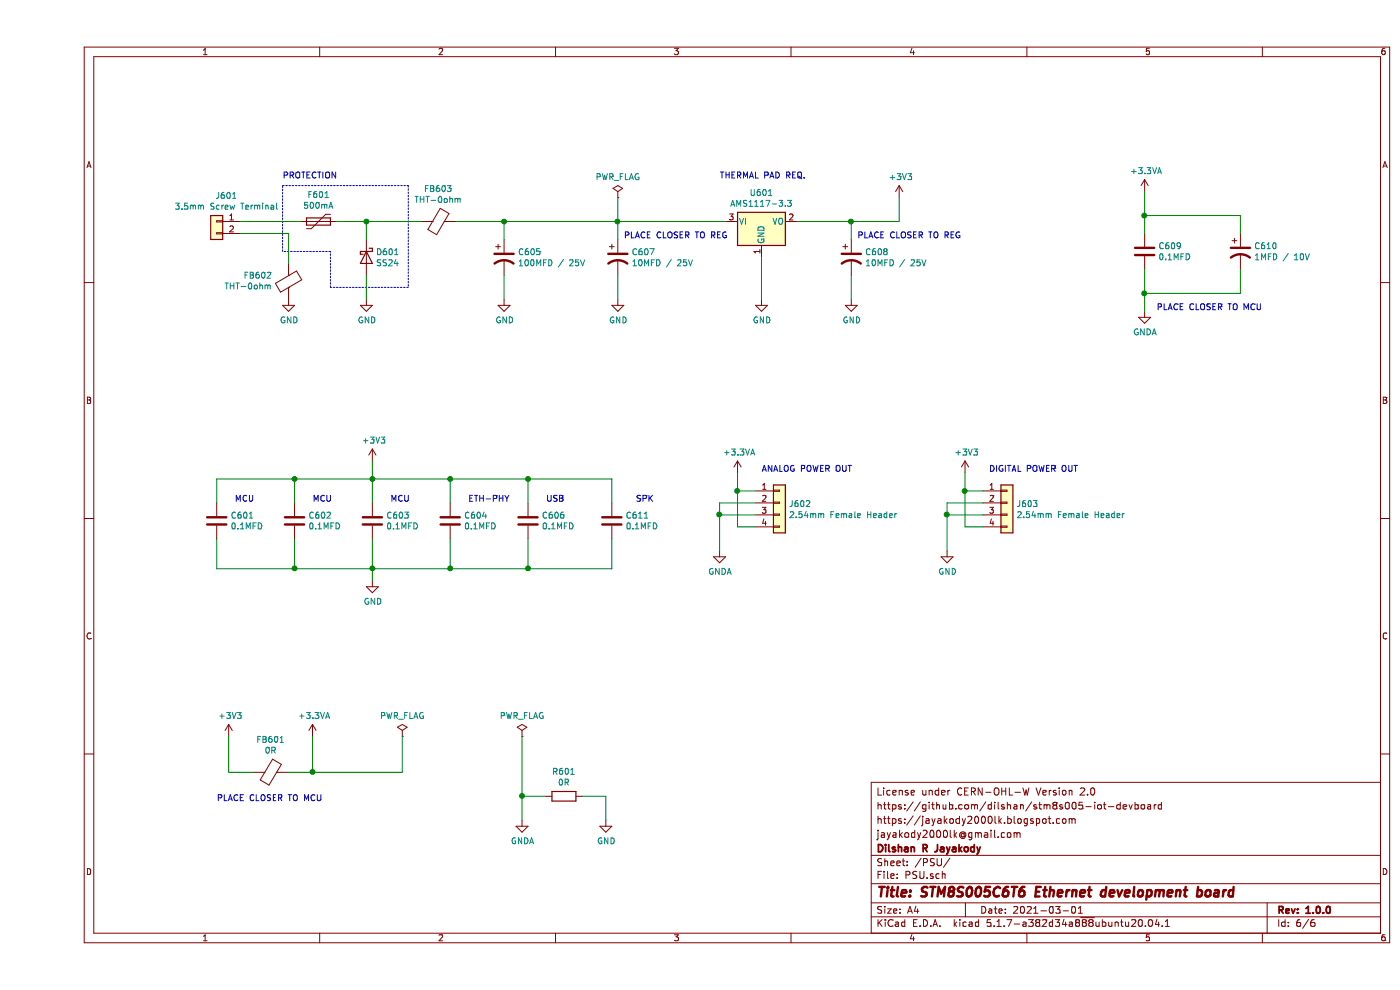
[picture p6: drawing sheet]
EESchema Schematic File Version 4
EELAYER 30 0
EELAYER END
$Descr A4 11693 8268
encoding utf-8
Sheet 6 6
Title "STM8S005C6T6 Ethernet development board"
Date "2021-03-01"
Rev "1.0.0"
Comp "Dilshan R Jayakody"
Comment1 "jayakody2000lk@gmail.com"
Comment2 "https://jayakody2000lk.blogspot.com"
Comment3 "https://github.com/dilshan/stm8s005-iot-devboard"
Comment4 "License under CERN-OHL-W Version 2.0"
$EndDescr
$Comp
L Connector_Generic:Conn_01x02 J?
U 1 1
P 1500 1850
AR Path="/602420FB" Ref="J?"  Part="1" 
AR Path="/60233DFB/602420FB" Ref="J601"  Part="1" 
F 0 "J601" H 1418 2067 50  0000 C CNN
F 1 "3.5mm Screw Terminal" H 1418 1976 50  0000 C CNN
F 2 "Connector_Phoenix_MC:PhoenixContact_MCV_1,5_2-G-3.5_1x02_P3.50mm_Vertical" H 1500 1850 50  0001 C CNN
F 3 "~" H 1500 1850 50  0001 C CNN
	1    1500 1850
	-1   0    0    -1  
$EndComp
$Comp
L Device:Polyfuse F?
U 1 1
P 2350 1850
AR Path="/60242101" Ref="F?"  Part="1" 
AR Path="/60233DFB/60242101" Ref="F601"  Part="1" 
F 0 "F601" V 2125 1850 50  0000 C CNN
F 1 "500mA" V 2216 1850 50  0000 C CNN
F 2 "Fuse:Fuse_2816_7142Metric_Pad3.20x4.45mm_HandSolder" H 2400 1650 50  0001 L CNN
F 3 "~" H 2350 1850 50  0001 C CNN
	1    2350 1850
	0    1    1    0   
$EndComp
$Comp
L Device:D_Schottky D?
U 1 1
P 2750 2150
AR Path="/60242107" Ref="D?"  Part="1" 
AR Path="/60233DFB/60242107" Ref="D601"  Part="1" 
F 0 "D601" V 2704 2230 50  0000 L CNN
F 1 "SS24" V 2795 2230 50  0000 L CNN
F 2 "Diode_SMD:D_SMB_Handsoldering" H 2750 2150 50  0001 C CNN
F 3 "~" H 2750 2150 50  0001 C CNN
	1    2750 2150
	0    1    1    0   
$EndComp
Wire Wire Line
	1700 1850 2200 1850
Wire Wire Line
	2500 1850 2750 1850
Wire Wire Line
	2750 1850 2750 2000
$Comp
L power:GND #PWR?
U 1 1
P 2750 2500
AR Path="/60242110" Ref="#PWR?"  Part="1" 
AR Path="/60233DFB/60242110" Ref="#PWR0606"  Part="1" 
F 0 "#PWR0606" H 2750 2250 50  0001 C CNN
F 1 "GND" H 2755 2327 50  0000 C CNN
F 2 "" H 2750 2500 50  0001 C CNN
F 3 "" H 2750 2500 50  0001 C CNN
	1    2750 2500
	1    0    0    -1  
$EndComp
$Comp
L power:GND #PWR?
U 1 1
P 2100 2500
AR Path="/60242116" Ref="#PWR?"  Part="1" 
AR Path="/60233DFB/60242116" Ref="#PWR0603"  Part="1" 
F 0 "#PWR0603" H 2100 2250 50  0001 C CNN
F 1 "GND" H 2105 2327 50  0000 C CNN
F 2 "" H 2100 2500 50  0001 C CNN
F 3 "" H 2100 2500 50  0001 C CNN
	1    2100 2500
	1    0    0    -1  
$EndComp
Wire Wire Line
	1700 1950 2100 1950
Wire Wire Line
	2750 2300 2750 2500
$Comp
L Regulator_Linear:AMS1117-3.3 U?
U 1 1
P 6050 1850
AR Path="/6024211E" Ref="U?"  Part="1" 
AR Path="/60233DFB/6024211E" Ref="U601"  Part="1" 
F 0 "U601" H 6050 2092 50  0000 C CNN
F 1 "AMS1117-3.3" H 6050 2001 50  0000 C CNN
F 2 "Package_TO_SOT_SMD:SOT-223-3_TabPin2" H 6050 2050 50  0001 C CNN
F 3 "http://www.advanced-monolithic.com/pdf/ds1117.pdf" H 6150 1600 50  0001 C CNN
	1    6050 1850
	1    0    0    -1  
$EndComp
$Comp
L Device:CP1 C?
U 1 1
P 4850 2150
AR Path="/60242124" Ref="C?"  Part="1" 
AR Path="/60233DFB/60242124" Ref="C607"  Part="1" 
F 0 "C607" H 4965 2196 50  0000 L CNN
F 1 "10MFD / 25V" H 4965 2105 50  0000 L CNN
F 2 "Capacitor_THT:CP_Radial_D5.0mm_P2.00mm" H 4850 2150 50  0001 C CNN
F 3 "~" H 4850 2150 50  0001 C CNN
	1    4850 2150
	1    0    0    -1  
$EndComp
$Comp
L power:GND #PWR?
U 1 1
P 6050 2500
AR Path="/6024212A" Ref="#PWR?"  Part="1" 
AR Path="/60233DFB/6024212A" Ref="#PWR0613"  Part="1" 
F 0 "#PWR0613" H 6050 2250 50  0001 C CNN
F 1 "GND" H 6055 2327 50  0000 C CNN
F 2 "" H 6050 2500 50  0001 C CNN
F 3 "" H 6050 2500 50  0001 C CNN
	1    6050 2500
	1    0    0    -1  
$EndComp
Wire Wire Line
	5750 1850 4850 1850
Wire Wire Line
	4850 2000 4850 1850
Connection ~ 4850 1850
$Comp
L power:GND #PWR?
U 1 1
P 4850 2500
AR Path="/60242133" Ref="#PWR?"  Part="1" 
AR Path="/60233DFB/60242133" Ref="#PWR0610"  Part="1" 
F 0 "#PWR0610" H 4850 2250 50  0001 C CNN
F 1 "GND" H 4855 2327 50  0000 C CNN
F 2 "" H 4850 2500 50  0001 C CNN
F 3 "" H 4850 2500 50  0001 C CNN
	1    4850 2500
	1    0    0    -1  
$EndComp
Wire Wire Line
	4850 2300 4850 2500
Wire Wire Line
	6050 2150 6050 2500
$Comp
L Device:CP1 C?
U 1 1
P 6800 2150
AR Path="/6024213B" Ref="C?"  Part="1" 
AR Path="/60233DFB/6024213B" Ref="C608"  Part="1" 
F 0 "C608" H 6915 2196 50  0000 L CNN
F 1 "10MFD / 25V" H 6915 2105 50  0000 L CNN
F 2 "Capacitor_THT:CP_Radial_D5.0mm_P2.00mm" H 6800 2150 50  0001 C CNN
F 3 "~" H 6800 2150 50  0001 C CNN
	1    6800 2150
	1    0    0    -1  
$EndComp
$Comp
L power:GND #PWR?
U 1 1
P 6800 2500
AR Path="/60242143" Ref="#PWR?"  Part="1" 
AR Path="/60233DFB/60242143" Ref="#PWR0614"  Part="1" 
F 0 "#PWR0614" H 6800 2250 50  0001 C CNN
F 1 "GND" H 6805 2327 50  0000 C CNN
F 2 "" H 6800 2500 50  0001 C CNN
F 3 "" H 6800 2500 50  0001 C CNN
	1    6800 2500
	1    0    0    -1  
$EndComp
Wire Wire Line
	6800 2300 6800 2500
Text Notes 4900 2000 0    50   ~ 0
PLACE CLOSER TO REG
Text Notes 6850 2000 0    50   ~ 0
PLACE CLOSER TO REG
Wire Notes Line
	3100 1550 3100 2400
Wire Notes Line
	3100 2400 2450 2400
Wire Notes Line
	2450 2400 2450 2100
Wire Notes Line
	2450 2100 2050 2100
Wire Notes Line
	2050 2100 2050 1550
Wire Notes Line
	2050 1550 3100 1550
Text Notes 2050 1500 0    50   ~ 0
PROTECTION
$Comp
L Device:Ferrite_Bead FB?
U 1 1
P 3350 1850
AR Path="/6024215C" Ref="FB?"  Part="1" 
AR Path="/60233DFB/6024215C" Ref="FB603"  Part="1" 
F 0 "FB603" V 3076 1850 50  0000 C CNN
F 1 "THT-0ohm" V 3167 1850 50  0000 C CNN
F 2 "Inductor_THT:L_Axial_L6.6mm_D2.7mm_P10.16mm_Horizontal_Vishay_IM-2" V 3280 1850 50  0001 C CNN
F 3 "~" H 3350 1850 50  0001 C CNN
	1    3350 1850
	0    1    1    0   
$EndComp
Wire Wire Line
	3200 1850 2750 1850
Connection ~ 2750 1850
$Comp
L Device:Ferrite_Bead FB?
U 1 1
P 2100 2350
AR Path="/60242164" Ref="FB?"  Part="1" 
AR Path="/60233DFB/60242164" Ref="FB602"  Part="1" 
F 0 "FB602" H 1964 2304 50  0000 R CNN
F 1 "THT-0ohm" H 1964 2395 50  0000 R CNN
F 2 "Inductor_THT:L_Axial_L6.6mm_D2.7mm_P10.16mm_Horizontal_Vishay_IM-2" V 2030 2350 50  0001 C CNN
F 3 "~" H 2100 2350 50  0001 C CNN
	1    2100 2350
	1    0    0    1   
$EndComp
Wire Wire Line
	2100 2200 2100 1950
$Comp
L Device:CP1 C?
U 1 1
P 3900 2150
AR Path="/6024216B" Ref="C?"  Part="1" 
AR Path="/60233DFB/6024216B" Ref="C605"  Part="1" 
F 0 "C605" H 4015 2196 50  0000 L CNN
F 1 "100MFD / 25V" H 4015 2105 50  0000 L CNN
F 2 "Capacitor_THT:CP_Radial_D6.3mm_P2.50mm" H 3900 2150 50  0001 C CNN
F 3 "~" H 3900 2150 50  0001 C CNN
	1    3900 2150
	1    0    0    -1  
$EndComp
$Comp
L power:GND #PWR?
U 1 1
P 3900 2500
AR Path="/60242171" Ref="#PWR?"  Part="1" 
AR Path="/60233DFB/60242171" Ref="#PWR0609"  Part="1" 
F 0 "#PWR0609" H 3900 2250 50  0001 C CNN
F 1 "GND" H 3905 2327 50  0000 C CNN
F 2 "" H 3900 2500 50  0001 C CNN
F 3 "" H 3900 2500 50  0001 C CNN
	1    3900 2500
	1    0    0    -1  
$EndComp
Wire Wire Line
	3900 2500 3900 2300
Wire Wire Line
	3500 1850 3900 1850
Wire Wire Line
	3900 2000 3900 1850
Connection ~ 3900 1850
Wire Wire Line
	3900 1850 4850 1850
$Comp
L Device:C C?
U 1 1
P 2150 4350
AR Path="/60249A71" Ref="C?"  Part="1" 
AR Path="/60233DFB/60249A71" Ref="C602"  Part="1" 
F 0 "C602" H 2265 4396 50  0000 L CNN
F 1 "0.1MFD" H 2265 4305 50  0000 L CNN
F 2 "Capacitor_SMD:C_0805_2012Metric_Pad1.18x1.45mm_HandSolder" H 2188 4200 50  0001 C CNN
F 3 "~" H 2150 4350 50  0001 C CNN
	1    2150 4350
	1    0    0    -1  
$EndComp
$Comp
L Device:C C?
U 1 1
P 2800 4350
AR Path="/60249A77" Ref="C?"  Part="1" 
AR Path="/60233DFB/60249A77" Ref="C603"  Part="1" 
F 0 "C603" H 2915 4396 50  0000 L CNN
F 1 "0.1MFD" H 2915 4305 50  0000 L CNN
F 2 "Capacitor_SMD:C_0805_2012Metric_Pad1.18x1.45mm_HandSolder" H 2838 4200 50  0001 C CNN
F 3 "~" H 2800 4350 50  0001 C CNN
	1    2800 4350
	1    0    0    -1  
$EndComp
$Comp
L Device:C C?
U 1 1
P 3450 4350
AR Path="/60249A7D" Ref="C?"  Part="1" 
AR Path="/60233DFB/60249A7D" Ref="C604"  Part="1" 
F 0 "C604" H 3565 4396 50  0000 L CNN
F 1 "0.1MFD" H 3565 4305 50  0000 L CNN
F 2 "Capacitor_SMD:C_0805_2012Metric_Pad1.18x1.45mm_HandSolder" H 3488 4200 50  0001 C CNN
F 3 "~" H 3450 4350 50  0001 C CNN
	1    3450 4350
	1    0    0    -1  
$EndComp
$Comp
L Device:C C?
U 1 1
P 4100 4350
AR Path="/60249A83" Ref="C?"  Part="1" 
AR Path="/60233DFB/60249A83" Ref="C606"  Part="1" 
F 0 "C606" H 4215 4396 50  0000 L CNN
F 1 "0.1MFD" H 4215 4305 50  0000 L CNN
F 2 "Capacitor_SMD:C_0805_2012Metric_Pad1.18x1.45mm_HandSolder" H 4138 4200 50  0001 C CNN
F 3 "~" H 4100 4350 50  0001 C CNN
	1    4100 4350
	1    0    0    -1  
$EndComp
Wire Wire Line
	2150 4200 2150 4000
Wire Wire Line
	2150 4000 2800 4000
Wire Wire Line
	4100 4000 4100 4200
Wire Wire Line
	3450 4200 3450 4000
Connection ~ 3450 4000
Wire Wire Line
	3450 4000 4100 4000
Wire Wire Line
	2800 4200 2800 4000
Connection ~ 2800 4000
Wire Wire Line
	2800 4000 3450 4000
$Comp
L Device:C C?
U 1 1
P 1500 4350
AR Path="/60249A92" Ref="C?"  Part="1" 
AR Path="/60233DFB/60249A92" Ref="C601"  Part="1" 
F 0 "C601" H 1615 4396 50  0000 L CNN
F 1 "0.1MFD" H 1615 4305 50  0000 L CNN
F 2 "Capacitor_SMD:C_0805_2012Metric_Pad1.18x1.45mm_HandSolder" H 1538 4200 50  0001 C CNN
F 3 "~" H 1500 4350 50  0001 C CNN
	1    1500 4350
	1    0    0    -1  
$EndComp
Wire Wire Line
	2150 4000 1500 4000
Wire Wire Line
	1500 4000 1500 4200
Connection ~ 2150 4000
$Comp
L power:GND #PWR?
U 1 1
P 2800 4850
AR Path="/60249A9B" Ref="#PWR?"  Part="1" 
AR Path="/60233DFB/60249A9B" Ref="#PWR0608"  Part="1" 
F 0 "#PWR0608" H 2800 4600 50  0001 C CNN
F 1 "GND" H 2805 4677 50  0000 C CNN
F 2 "" H 2800 4850 50  0001 C CNN
F 3 "" H 2800 4850 50  0001 C CNN
	1    2800 4850
	1    0    0    -1  
$EndComp
$Comp
L power:+3V3 #PWR?
U 1 1
P 2800 3850
AR Path="/60249AA1" Ref="#PWR?"  Part="1" 
AR Path="/60233DFB/60249AA1" Ref="#PWR0607"  Part="1" 
F 0 "#PWR0607" H 2800 3700 50  0001 C CNN
F 1 "+3V3" H 2815 4023 50  0000 C CNN
F 2 "" H 2800 3850 50  0001 C CNN
F 3 "" H 2800 3850 50  0001 C CNN
	1    2800 3850
	1    0    0    -1  
$EndComp
Wire Wire Line
	2800 4000 2800 3850
Wire Wire Line
	4100 4500 4100 4750
Wire Wire Line
	4100 4750 3450 4750
Wire Wire Line
	1500 4750 1500 4500
Wire Wire Line
	3450 4500 3450 4750
Connection ~ 3450 4750
Wire Wire Line
	3450 4750 2800 4750
Wire Wire Line
	2800 4500 2800 4750
Connection ~ 2800 4750
Wire Wire Line
	2800 4750 2150 4750
Wire Wire Line
	2800 4750 2800 4850
Wire Wire Line
	2150 4500 2150 4750
Connection ~ 2150 4750
Wire Wire Line
	2150 4750 1500 4750
$Comp
L power:GNDA #PWR?
U 1 1
P 4050 6850
AR Path="/60249AB5" Ref="#PWR?"  Part="1" 
AR Path="/60233DFB/60249AB5" Ref="#PWR0602"  Part="1" 
F 0 "#PWR0602" H 4050 6600 50  0001 C CNN
F 1 "GNDA" H 4055 6677 50  0000 C CNN
F 2 "" H 4050 6850 50  0001 C CNN
F 3 "" H 4050 6850 50  0001 C CNN
	1    4050 6850
	1    0    0    -1  
$EndComp
$Comp
L power:GND #PWR?
U 1 1
P 4750 6850
AR Path="/60249ABB" Ref="#PWR?"  Part="1" 
AR Path="/60233DFB/60249ABB" Ref="#PWR0605"  Part="1" 
F 0 "#PWR0605" H 4750 6600 50  0001 C CNN
F 1 "GND" H 4755 6677 50  0000 C CNN
F 2 "" H 4750 6850 50  0001 C CNN
F 3 "" H 4750 6850 50  0001 C CNN
	1    4750 6850
	1    0    0    -1  
$EndComp
$Comp
L Device:R R?
U 1 1
P 4400 6650
AR Path="/60249AC1" Ref="R?"  Part="1" 
AR Path="/60233DFB/60249AC1" Ref="R601"  Part="1" 
F 0 "R601" V 4193 6650 50  0000 C CNN
F 1 "0R" V 4284 6650 50  0000 C CNN
F 2 "Resistor_SMD:R_0805_2012Metric_Pad1.20x1.40mm_HandSolder" V 4330 6650 50  0001 C CNN
F 3 "~" H 4400 6650 50  0001 C CNN
	1    4400 6650
	0    1    1    0   
$EndComp
Wire Wire Line
	4050 6850 4050 6650
Wire Wire Line
	4050 6650 4250 6650
Wire Wire Line
	4550 6650 4750 6650
Wire Wire Line
	4750 6650 4750 6850
$Comp
L power:+3.3VA #PWR?
U 1 1
P 2300 6150
AR Path="/60249ACB" Ref="#PWR?"  Part="1" 
AR Path="/60233DFB/60249ACB" Ref="#PWR0604"  Part="1" 
F 0 "#PWR0604" H 2300 6000 50  0001 C CNN
F 1 "+3.3VA" H 2315 6323 50  0000 C CNN
F 2 "" H 2300 6150 50  0001 C CNN
F 3 "" H 2300 6150 50  0001 C CNN
	1    2300 6150
	1    0    0    -1  
$EndComp
$Comp
L power:+3V3 #PWR?
U 1 1
P 1600 6150
AR Path="/60249AD1" Ref="#PWR?"  Part="1" 
AR Path="/60233DFB/60249AD1" Ref="#PWR0601"  Part="1" 
F 0 "#PWR0601" H 1600 6000 50  0001 C CNN
F 1 "+3V3" H 1615 6323 50  0000 C CNN
F 2 "" H 1600 6150 50  0001 C CNN
F 3 "" H 1600 6150 50  0001 C CNN
	1    1600 6150
	1    0    0    -1  
$EndComp
$Comp
L Device:Ferrite_Bead FB?
U 1 1
P 1950 6450
AR Path="/60249AD7" Ref="FB?"  Part="1" 
AR Path="/60233DFB/60249AD7" Ref="FB601"  Part="1" 
F 0 "FB601" V 1676 6450 50  0000 C CNN
F 1 "0R" V 1767 6450 50  0000 C CNN
F 2 "Inductor_THT:L_Axial_L6.6mm_D2.7mm_P10.16mm_Horizontal_Vishay_IM-2" V 1880 6450 50  0001 C CNN
F 3 "~" H 1950 6450 50  0001 C CNN
	1    1950 6450
	0    1    1    0   
$EndComp
Wire Wire Line
	2100 6450 2300 6450
Wire Wire Line
	2300 6450 2300 6150
Wire Wire Line
	1600 6150 1600 6450
Wire Wire Line
	1600 6450 1800 6450
$Comp
L power:+3.3VA #PWR?
U 1 1
P 9250 1600
AR Path="/60249AE1" Ref="#PWR?"  Part="1" 
AR Path="/60233DFB/60249AE1" Ref="#PWR0618"  Part="1" 
F 0 "#PWR0618" H 9250 1450 50  0001 C CNN
F 1 "+3.3VA" H 9265 1773 50  0000 C CNN
F 2 "" H 9250 1600 50  0001 C CNN
F 3 "" H 9250 1600 50  0001 C CNN
	1    9250 1600
	1    0    0    -1  
$EndComp
$Comp
L Device:C C?
U 1 1
P 9250 2100
AR Path="/60249AED" Ref="C?"  Part="1" 
AR Path="/60233DFB/60249AED" Ref="C609"  Part="1" 
F 0 "C609" H 9365 2146 50  0000 L CNN
F 1 "0.1MFD" H 9365 2055 50  0000 L CNN
F 2 "Capacitor_SMD:C_0805_2012Metric_Pad1.18x1.45mm_HandSolder" H 9288 1950 50  0001 C CNN
F 3 "~" H 9250 2100 50  0001 C CNN
	1    9250 2100
	1    0    0    -1  
$EndComp
$Comp
L Device:CP1 C?
U 1 1
P 10050 2100
AR Path="/60249AF3" Ref="C?"  Part="1" 
AR Path="/60233DFB/60249AF3" Ref="C610"  Part="1" 
F 0 "C610" H 10165 2146 50  0000 L CNN
F 1 "1MFD / 10V" H 10165 2055 50  0000 L CNN
F 2 "Capacitor_SMD:C_0805_2012Metric_Pad1.18x1.45mm_HandSolder" H 10050 2100 50  0001 C CNN
F 3 "~" H 10050 2100 50  0001 C CNN
	1    10050 2100
	1    0    0    -1  
$EndComp
Wire Wire Line
	9250 1600 9250 1800
Wire Wire Line
	9250 2600 9250 2450
Wire Wire Line
	9250 1800 10050 1800
Wire Wire Line
	10050 1800 10050 1950
Connection ~ 9250 1800
Wire Wire Line
	9250 1800 9250 1950
Wire Wire Line
	10050 2250 10050 2450
Wire Wire Line
	10050 2450 9250 2450
Connection ~ 9250 2450
Wire Wire Line
	9250 2450 9250 2250
Text Notes 1500 6700 0    50   ~ 0
PLACE CLOSER TO MCU
Text Notes 9350 2600 0    50   ~ 0
PLACE CLOSER TO MCU
$Comp
L power:+3.3VA #PWR?
U 1 1
P 5850 3950
AR Path="/60249B05" Ref="#PWR?"  Part="1" 
AR Path="/60233DFB/60249B05" Ref="#PWR0612"  Part="1" 
F 0 "#PWR0612" H 5850 3800 50  0001 C CNN
F 1 "+3.3VA" H 5865 4123 50  0000 C CNN
F 2 "" H 5850 3950 50  0001 C CNN
F 3 "" H 5850 3950 50  0001 C CNN
	1    5850 3950
	1    0    0    -1  
$EndComp
Wire Wire Line
	6000 4100 5850 4100
Wire Wire Line
	5850 4100 5850 3950
Wire Wire Line
	6000 4400 5850 4400
Wire Wire Line
	5850 4400 5850 4100
Connection ~ 5850 4100
$Comp
L Connector_Generic:Conn_01x04 J?
U 1 1
P 6200 4200
AR Path="/60249B10" Ref="J?"  Part="1" 
AR Path="/60233DFB/60249B10" Ref="J602"  Part="1" 
F 0 "J602" H 6280 4192 50  0000 L CNN
F 1 "2.54mm Female Header" H 6280 4101 50  0000 L CNN
F 2 "Connector_PinHeader_2.54mm:PinHeader_1x04_P2.54mm_Vertical" H 6200 4200 50  0001 C CNN
F 3 "~" H 6200 4200 50  0001 C CNN
	1    6200 4200
	1    0    0    -1  
$EndComp
Wire Wire Line
	5700 4600 5700 4300
Wire Wire Line
	5700 4200 6000 4200
Wire Wire Line
	6000 4300 5700 4300
Connection ~ 5700 4300
Wire Wire Line
	5700 4300 5700 4200
Wire Wire Line
	7900 4100 7750 4100
Wire Wire Line
	7750 4100 7750 3950
Wire Wire Line
	7900 4400 7750 4400
Wire Wire Line
	7750 4400 7750 4100
Connection ~ 7750 4100
$Comp
L Connector_Generic:Conn_01x04 J?
U 1 1
P 8100 4200
AR Path="/60249B20" Ref="J?"  Part="1" 
AR Path="/60233DFB/60249B20" Ref="J603"  Part="1" 
F 0 "J603" H 8180 4192 50  0000 L CNN
F 1 "2.54mm Female Header" H 8180 4101 50  0000 L CNN
F 2 "Connector_PinHeader_2.54mm:PinHeader_1x04_P2.54mm_Vertical" H 8100 4200 50  0001 C CNN
F 3 "~" H 8100 4200 50  0001 C CNN
	1    8100 4200
	1    0    0    -1  
$EndComp
Wire Wire Line
	7600 4600 7600 4300
Wire Wire Line
	7600 4200 7900 4200
Wire Wire Line
	7900 4300 7600 4300
Connection ~ 7600 4300
Wire Wire Line
	7600 4300 7600 4200
$Comp
L power:GNDA #PWR?
U 1 1
P 5700 4600
AR Path="/60249B2B" Ref="#PWR?"  Part="1" 
AR Path="/60233DFB/60249B2B" Ref="#PWR0611"  Part="1" 
F 0 "#PWR0611" H 5700 4350 50  0001 C CNN
F 1 "GNDA" H 5705 4427 50  0000 C CNN
F 2 "" H 5700 4600 50  0001 C CNN
F 3 "" H 5700 4600 50  0001 C CNN
	1    5700 4600
	1    0    0    -1  
$EndComp
$Comp
L power:GND #PWR?
U 1 1
P 7600 4600
AR Path="/60249B31" Ref="#PWR?"  Part="1" 
AR Path="/60233DFB/60249B31" Ref="#PWR0616"  Part="1" 
F 0 "#PWR0616" H 7600 4350 50  0001 C CNN
F 1 "GND" H 7605 4427 50  0000 C CNN
F 2 "" H 7600 4600 50  0001 C CNN
F 3 "" H 7600 4600 50  0001 C CNN
	1    7600 4600
	1    0    0    -1  
$EndComp
$Comp
L power:+3V3 #PWR?
U 1 1
P 7750 3950
AR Path="/60249B37" Ref="#PWR?"  Part="1" 
AR Path="/60233DFB/60249B37" Ref="#PWR0617"  Part="1" 
F 0 "#PWR0617" H 7750 3800 50  0001 C CNN
F 1 "+3V3" H 7765 4123 50  0000 C CNN
F 2 "" H 7750 3950 50  0001 C CNN
F 3 "" H 7750 3950 50  0001 C CNN
	1    7750 3950
	1    0    0    -1  
$EndComp
Text Notes 6050 3950 0    50   ~ 0
ANALOG POWER OUT
Text Notes 7950 3950 0    50   ~ 0
DIGITAL POWER OUT
Text Notes 5700 1500 0    50   ~ 0
THERMAL PAD REQ.
Text Notes 1650 4200 0    50   ~ 0
MCU
Text Notes 2300 4200 0    50   ~ 0
MCU
Text Notes 3600 4200 0    50   ~ 0
ETH-PHY
Text Notes 2950 4200 0    50   ~ 0
MCU
Text Notes 4250 4200 0    50   ~ 0
USB
$Comp
L power:PWR_FLAG #FLG0101
U 1 1
P 4850 1650
F 0 "#FLG0101" H 4850 1725 50  0001 C CNN
F 1 "PWR_FLAG" H 4850 1823 50  0000 C CNN
F 2 "" H 4850 1650 50  0001 C CNN
F 3 "~" H 4850 1650 50  0001 C CNN
	1    4850 1650
	1    0    0    -1  
$EndComp
Wire Wire Line
	4850 1650 4850 1850
$Comp
L power:PWR_FLAG #FLG0103
U 1 1
P 3050 6150
F 0 "#FLG0103" H 3050 6225 50  0001 C CNN
F 1 "PWR_FLAG" H 3050 6323 50  0000 C CNN
F 2 "" H 3050 6150 50  0001 C CNN
F 3 "~" H 3050 6150 50  0001 C CNN
	1    3050 6150
	1    0    0    -1  
$EndComp
Wire Wire Line
	2300 6450 3050 6450
Wire Wire Line
	3050 6450 3050 6150
Connection ~ 2300 6450
$Comp
L power:PWR_FLAG #FLG0104
U 1 1
P 4050 6150
F 0 "#FLG0104" H 4050 6225 50  0001 C CNN
F 1 "PWR_FLAG" H 4050 6323 50  0000 C CNN
F 2 "" H 4050 6150 50  0001 C CNN
F 3 "~" H 4050 6150 50  0001 C CNN
	1    4050 6150
	1    0    0    -1  
$EndComp
Wire Wire Line
	4050 6150 4050 6650
Connection ~ 4050 6650
Wire Wire Line
	6800 1850 6800 2000
Connection ~ 6800 1850
Wire Wire Line
	6800 1850 7200 1850
Wire Wire Line
	7200 1850 7200 1650
$Comp
L power:+3V3 #PWR?
U 1 1
P 7200 1650
AR Path="/6024214A" Ref="#PWR?"  Part="1" 
AR Path="/60233DFB/6024214A" Ref="#PWR0615"  Part="1" 
F 0 "#PWR0615" H 7200 1500 50  0001 C CNN
F 1 "+3V3" H 7215 1823 50  0000 C CNN
F 2 "" H 7200 1650 50  0001 C CNN
F 3 "" H 7200 1650 50  0001 C CNN
	1    7200 1650
	1    0    0    -1  
$EndComp
Wire Wire Line
	6350 1850 6800 1850
$Comp
L power:GNDA #PWR?
U 1 1
P 9250 2600
AR Path="/60297F54" Ref="#PWR?"  Part="1" 
AR Path="/60233DFB/60297F54" Ref="#PWR0102"  Part="1" 
F 0 "#PWR0102" H 9250 2350 50  0001 C CNN
F 1 "GNDA" H 9255 2427 50  0000 C CNN
F 2 "" H 9250 2600 50  0001 C CNN
F 3 "" H 9250 2600 50  0001 C CNN
	1    9250 2600
	1    0    0    -1  
$EndComp
$Comp
L Device:C C?
U 1 1
P 4800 4350
AR Path="/601FB6C5" Ref="C?"  Part="1" 
AR Path="/60233DFB/601FB6C5" Ref="C611"  Part="1" 
F 0 "C611" H 4915 4396 50  0000 L CNN
F 1 "0.1MFD" H 4915 4305 50  0000 L CNN
F 2 "Capacitor_SMD:C_0805_2012Metric_Pad1.18x1.45mm_HandSolder" H 4838 4200 50  0001 C CNN
F 3 "~" H 4800 4350 50  0001 C CNN
	1    4800 4350
	1    0    0    -1  
$EndComp
Wire Wire Line
	4100 4750 4800 4750
Wire Wire Line
	4800 4750 4800 4500
Connection ~ 4100 4750
Wire Wire Line
	4800 4200 4800 4000
Wire Wire Line
	4800 4000 4100 4000
Connection ~ 4100 4000
Text Notes 5000 4200 0    50   ~ 0
SPK
$EndSCHEMATC
